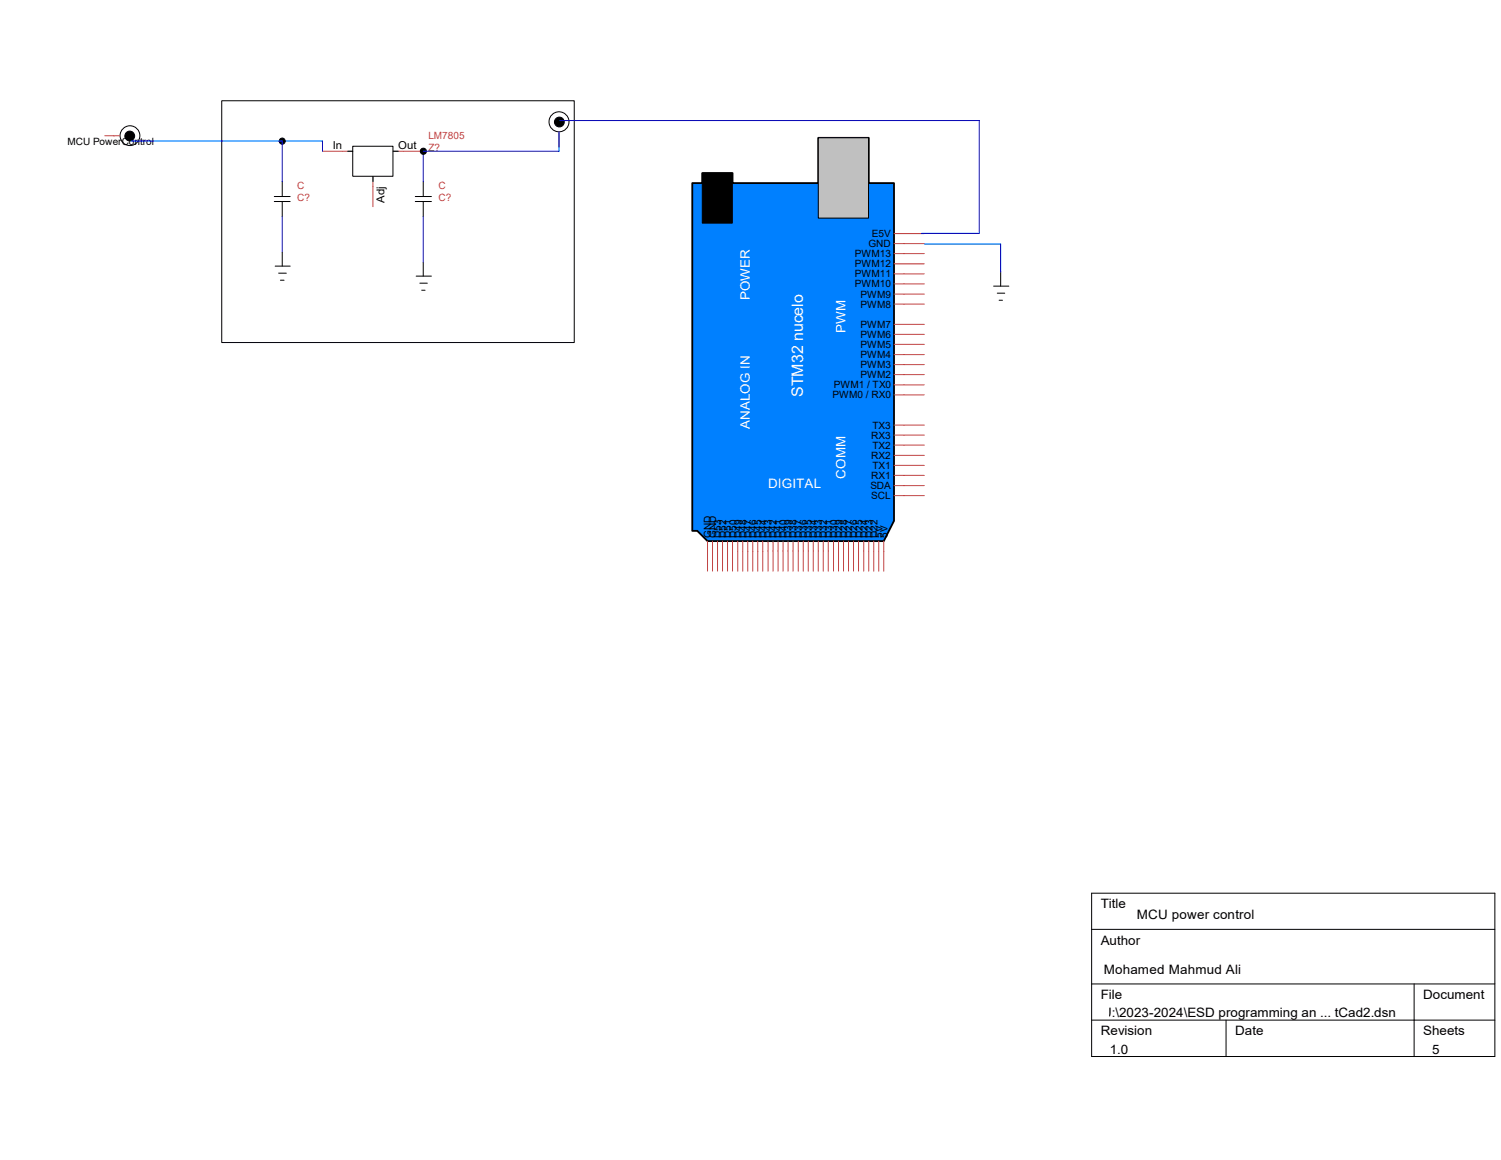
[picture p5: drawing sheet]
<svg xmlns="http://www.w3.org/2000/svg" width="279mm" height="216mm" viewBox="0 0 279 216" stroke-linecap="round" stroke-linejoin="round" font-family="sans-serif">
<path d="M130.7 32.2h5.7v1.9h15.9v-8.4h9.4v8.4h4.7v62.8l-1.9 3.8h-32.8l-1.9-1.9h-.9v-64.7h1.8z" fill="#0080ff" stroke="#000" stroke-width=".34"/>
<path d="M130.7 32.2h5.6v9.3h-5.6z" fill="#000" stroke="#000" stroke-width=".19"/>
<g fill="none" stroke="#c04040" stroke-width=".19">
<path d="M166.4 43.5h5.6M166.4 45.3h5.6M166.4 56.6h5.6M166.4 54.7h5.6M166.4 52.8h5.6M166.4 51h5.6M166.4 49.1h5.6M166.4 47.2h5.6M166.4 69.7h5.6M166.4 67.9h5.6M166.4 66h5.6M166.4 64.1h5.6"/>
<path d="M166.4 62.2h5.6M166.4 60.4h5.6M166.4 73.5h5.6M166.4 71.6h5.6M166.4 79.1h5.6M166.4 92.2h5.6M166.4 90.4h5.6M166.4 88.5h5.6M166.4 86.6h5.6M166.4 84.8h5.6M166.4 82.8h5.6M166.4 81h5.6"/>
<path d="M131.7 100.7v5.6M132.6 100.7v5.6M136.4 100.7v5.6M137.3 100.7v5.6M138.3 100.7v5.6M139.2 100.7v5.6M140.1 100.7v5.6M141.1 100.7v5.6M142 100.7v5.6M143 100.7v5.6M143.9 100.7v5.6M144.8 100.7v5.6"/>
<path d="M145.8 100.7v5.6M146.7 100.7v5.6M147.6 100.7v5.6M148.6 100.7v5.6M149.5 100.7v5.6M150.5 100.7v5.6M151.4 100.7v5.6M152.3 100.7v5.6M153.2 100.7v5.6M154.2 100.7v5.6M155.2 100.7v5.6M156.1 100.7v5.6"/>
<path d="M157 100.7v5.6M157.9 100.7v5.6M158.9 100.7v5.6M159.8 100.7v5.6M160.8 100.7v5.6M161.7 100.7v5.6M162.6 100.7v5.6M163.6 100.7v5.6M164.5 100.7v5.6"/>
</g>
<path d="M152.3 25.7h9.4v14.9h-9.4z" fill="#c0c0c0" stroke="#000" stroke-width=".19"/>
<path d="M19.5 25.3h2.9M60 28.2h5.7M69.4 32.9v5.6M73.2 28.2h5.6M104.1 24.6v2.8M133.6 100.7v5.6M134.5 100.7v5.6M135.4 100.7v5.6" fill="none" stroke="#c04040" stroke-width=".19"/>
<g fill="none" stroke="#000" stroke-width=".19">
<path d="M41.3 18.8h65.6v45h-65.6zM51.1 37.5h2.9M51.1 36.6h2.9M52.5 33.8v2.8M52.5 37.5v2.8M64.7 28.2h1M65.7 27.2h7.5v5.6h-7.5zM69.4 32.9v.9M73.2 28.2h.9M77.3 37.5h3M77.3 36.6h3M78.8 33.8v2.8"/>
<path d="M78.8 37.5v2.8M51.2 49.5h2.8M51.9 50.8h1.4M52.2 52.2h.7M52.5 46.9v2.6M77.5 51.4h2.8M78.1 52.7h1.4M78.5 54h.6M78.8 48.8v2.6M185 53.3h2.8M185.6 54.6h1.4M186 55.9h.6"/>
<path d="M186.3 50.6v2.7M203.2 166.2h75.1v30.4h-75.1zM203.2 173h75.1M203.2 183.1h75.1M203.2 189.9h75.1M228.2 189.9v6.7M263.2 183.1v13.5"/>
<circle cx="24.2" cy="25.3" r="1.84"/>
<circle cx="104.1" cy="22.7" r="1.86"/>
</g>
<g fill="#000" stroke="#000" stroke-width=".19">
<circle cx="24.2" cy="25.3" r=".91"/>
<circle cx="52.5" cy="26.3" r=".56"/>
<circle cx="78.8" cy="28.2" r=".57"/>
<circle cx="104.1" cy="22.7" r=".91"/>
</g>
<path d="M24.4 26.2h35.6v2M52.5 26.2v7.6M104.1 24.6v3.6h-25.3v5.6M104.2 22.4h78.1v21h-10.8M52.5 40.3v6.6M78.8 40.3v8.5M172.1 45.4h14.2v5.2" fill="none" stroke="#00f" stroke-width=".19"/>
<text font-size="3" fill="#fff" x="149.5" y="73.9" transform="rotate(-90 149.5 73.9)">STM32 nucelo</text>
<g font-size="2.4" fill="#fff">
<text x="139.6" y="55.9" transform="rotate(-90 139.6 55.9)">POWER</text>
<text x="157.4" y="61.9" transform="rotate(-90 157.4 61.9)">PWM</text>
<text x="139.6" y="79.9" transform="rotate(-90 139.6 79.9)">ANALOG IN</text>
<text x="157.4" y="89.1" transform="rotate(-90 157.4 89.1)">COMM</text>
<text x="143" y="90.8">DIGITAL</text>
</g>
<g font-size="2.4">
<text x="204.9" y="169.1">Title</text>
<text x="211.6" y="171.1">MCU power control</text>
<text x="204.9" y="175.8">Author</text>
<text x="204.9" y="185.9">File</text>
<text x="205.4" y="181.3">Mohamed Mahmud Ali</text>
<text x="264.9" y="185.9">Document</text>
<text x="205.1" y="189.3">U:\2023-2024\ESD programming an ... tCad2.dsn</text>
<text x="204.9" y="192.7">Revision</text>
<text x="206.6" y="196.1">1.0</text>
<text x="229.9" y="192.7">Date</text>
<text x="264.9" y="192.7">Sheets</text>
<text x="266.6" y="196.1">5</text>
</g>
<g font-size="2">
<text x="61.9" y="27.7">In</text>
<text x="74.1" y="27.7">Out</text>
<text x="71.6" y="37.7" transform="rotate(-90 71.6 37.7)">Adj</text>
</g>
<g font-size="1.9">
<text x="12.6" y="27.1">MCU PowerControl</text>
<text x="159.1" y="47.9">PWM13</text>
<text x="161.7" y="46">GND</text>
<text x="162.3" y="44.2">E5V</text>
<text x="159.1" y="53.5">PWM10</text>
<text x="159.1" y="51.6">PWM11</text>
<text x="159.1" y="49.8">PWM12</text>
<text x="160.2" y="57.3">PWM8</text>
<text x="160.2" y="55.4">PWM9</text>
<text x="160.2" y="64.8">PWM5</text>
<text x="160.2" y="62.9">PWM6</text>
<text x="160.2" y="61">PWM7</text>
<text x="160.2" y="70.4">PWM2</text>
<text x="160.2" y="68.5">PWM3</text>
<text x="160.2" y="66.7">PWM4</text>
<text x="155" y="74.2">PWM0 / RX0</text>
<text x="155.2" y="72.3">PWM1 / TX0</text>
<text x="162.2" y="81.7">RX3</text>
<text x="162.4" y="83.6">TX2</text>
<text x="162.4" y="79.8">TX3</text>
<text x="162.2" y="89.2">RX1</text>
<text x="162.2" y="85.4">RX2</text>
<text x="162.4" y="87.3">TX1</text>
<text x="162" y="91.1">SDA</text>
<text x="162.2" y="92.9">SCL</text>
<text x="132.4" y="100.1" transform="rotate(-90 132.4 100.1)">GND</text>
<text x="133.3" y="100.1" transform="rotate(-90 133.3 100.1)">GND</text>
<text x="134.2" y="100.1" transform="rotate(-90 134.2 100.1)">D53</text>
<text x="135.2" y="100.1" transform="rotate(-90 135.2 100.1)">D52</text>
<text x="136.1" y="100.1" transform="rotate(-90 136.1 100.1)">D51</text>
<text x="137.1" y="100.1" transform="rotate(-90 137.1 100.1)">D50</text>
<text x="138" y="100.1" transform="rotate(-90 138 100.1)">D49</text>
<text x="138.9" y="100.1" transform="rotate(-90 138.9 100.1)">D48</text>
<text x="139.9" y="100.1" transform="rotate(-90 139.9 100.1)">D47</text>
<text x="140.8" y="100.1" transform="rotate(-90 140.8 100.1)">D46</text>
<text x="141.7" y="100.1" transform="rotate(-90 141.7 100.1)">D45</text>
<text x="142.7" y="100.1" transform="rotate(-90 142.7 100.1)">D44</text>
<text x="143.6" y="100.1" transform="rotate(-90 143.6 100.1)">D43</text>
<text x="144.6" y="100.1" transform="rotate(-90 144.6 100.1)">D42</text>
<text x="145.5" y="100.1" transform="rotate(-90 145.5 100.1)">D41</text>
<text x="146.4" y="100.1" transform="rotate(-90 146.4 100.1)">D40</text>
<text x="147.4" y="100.1" transform="rotate(-90 147.4 100.1)">D39</text>
<text x="148.3" y="100.1" transform="rotate(-90 148.3 100.1)">D38</text>
<text x="149.3" y="100.1" transform="rotate(-90 149.3 100.1)">D37</text>
<text x="150.2" y="100.1" transform="rotate(-90 150.2 100.1)">D36</text>
<text x="151.1" y="100.1" transform="rotate(-90 151.1 100.1)">D35</text>
<text x="152.1" y="100.1" transform="rotate(-90 152.1 100.1)">D34</text>
<text x="153" y="100.1" transform="rotate(-90 153 100.1)">D33</text>
<text x="153.9" y="100.1" transform="rotate(-90 153.9 100.1)">D32</text>
<text x="154.9" y="100.1" transform="rotate(-90 154.9 100.1)">D31</text>
<text x="155.8" y="100.1" transform="rotate(-90 155.8 100.1)">D30</text>
<text x="156.8" y="100.1" transform="rotate(-90 156.8 100.1)">D29</text>
<text x="157.7" y="100.1" transform="rotate(-90 157.7 100.1)">D28</text>
<text x="158.6" y="100.1" transform="rotate(-90 158.6 100.1)">D27</text>
<text x="159.6" y="100.1" transform="rotate(-90 159.6 100.1)">D26</text>
<text x="160.5" y="100.1" transform="rotate(-90 160.5 100.1)">D25</text>
<text x="161.5" y="100.1" transform="rotate(-90 161.5 100.1)">D24</text>
<text x="162.4" y="100.1" transform="rotate(-90 162.4 100.1)">D23</text>
<text x="163.3" y="100.1" transform="rotate(-90 163.3 100.1)">D22</text>
<text x="164.3" y="100.1" transform="rotate(-90 164.3 100.1)">5V</text>
<text x="165.2" y="100.1" transform="rotate(-90 165.2 100.1)">5V</text>
</g>
<g font-size="1.9" fill="#c04040">
<text x="79.8" y="28.1">Z?</text>
<text x="79.8" y="25.8">LM7805</text>
<text x="55.3" y="35.2">C</text>
<text x="81.6" y="35.2">C</text>
<text x="55.3" y="37.5">C?</text>
<text x="81.6" y="37.5">C?</text>
</g>
</svg>
